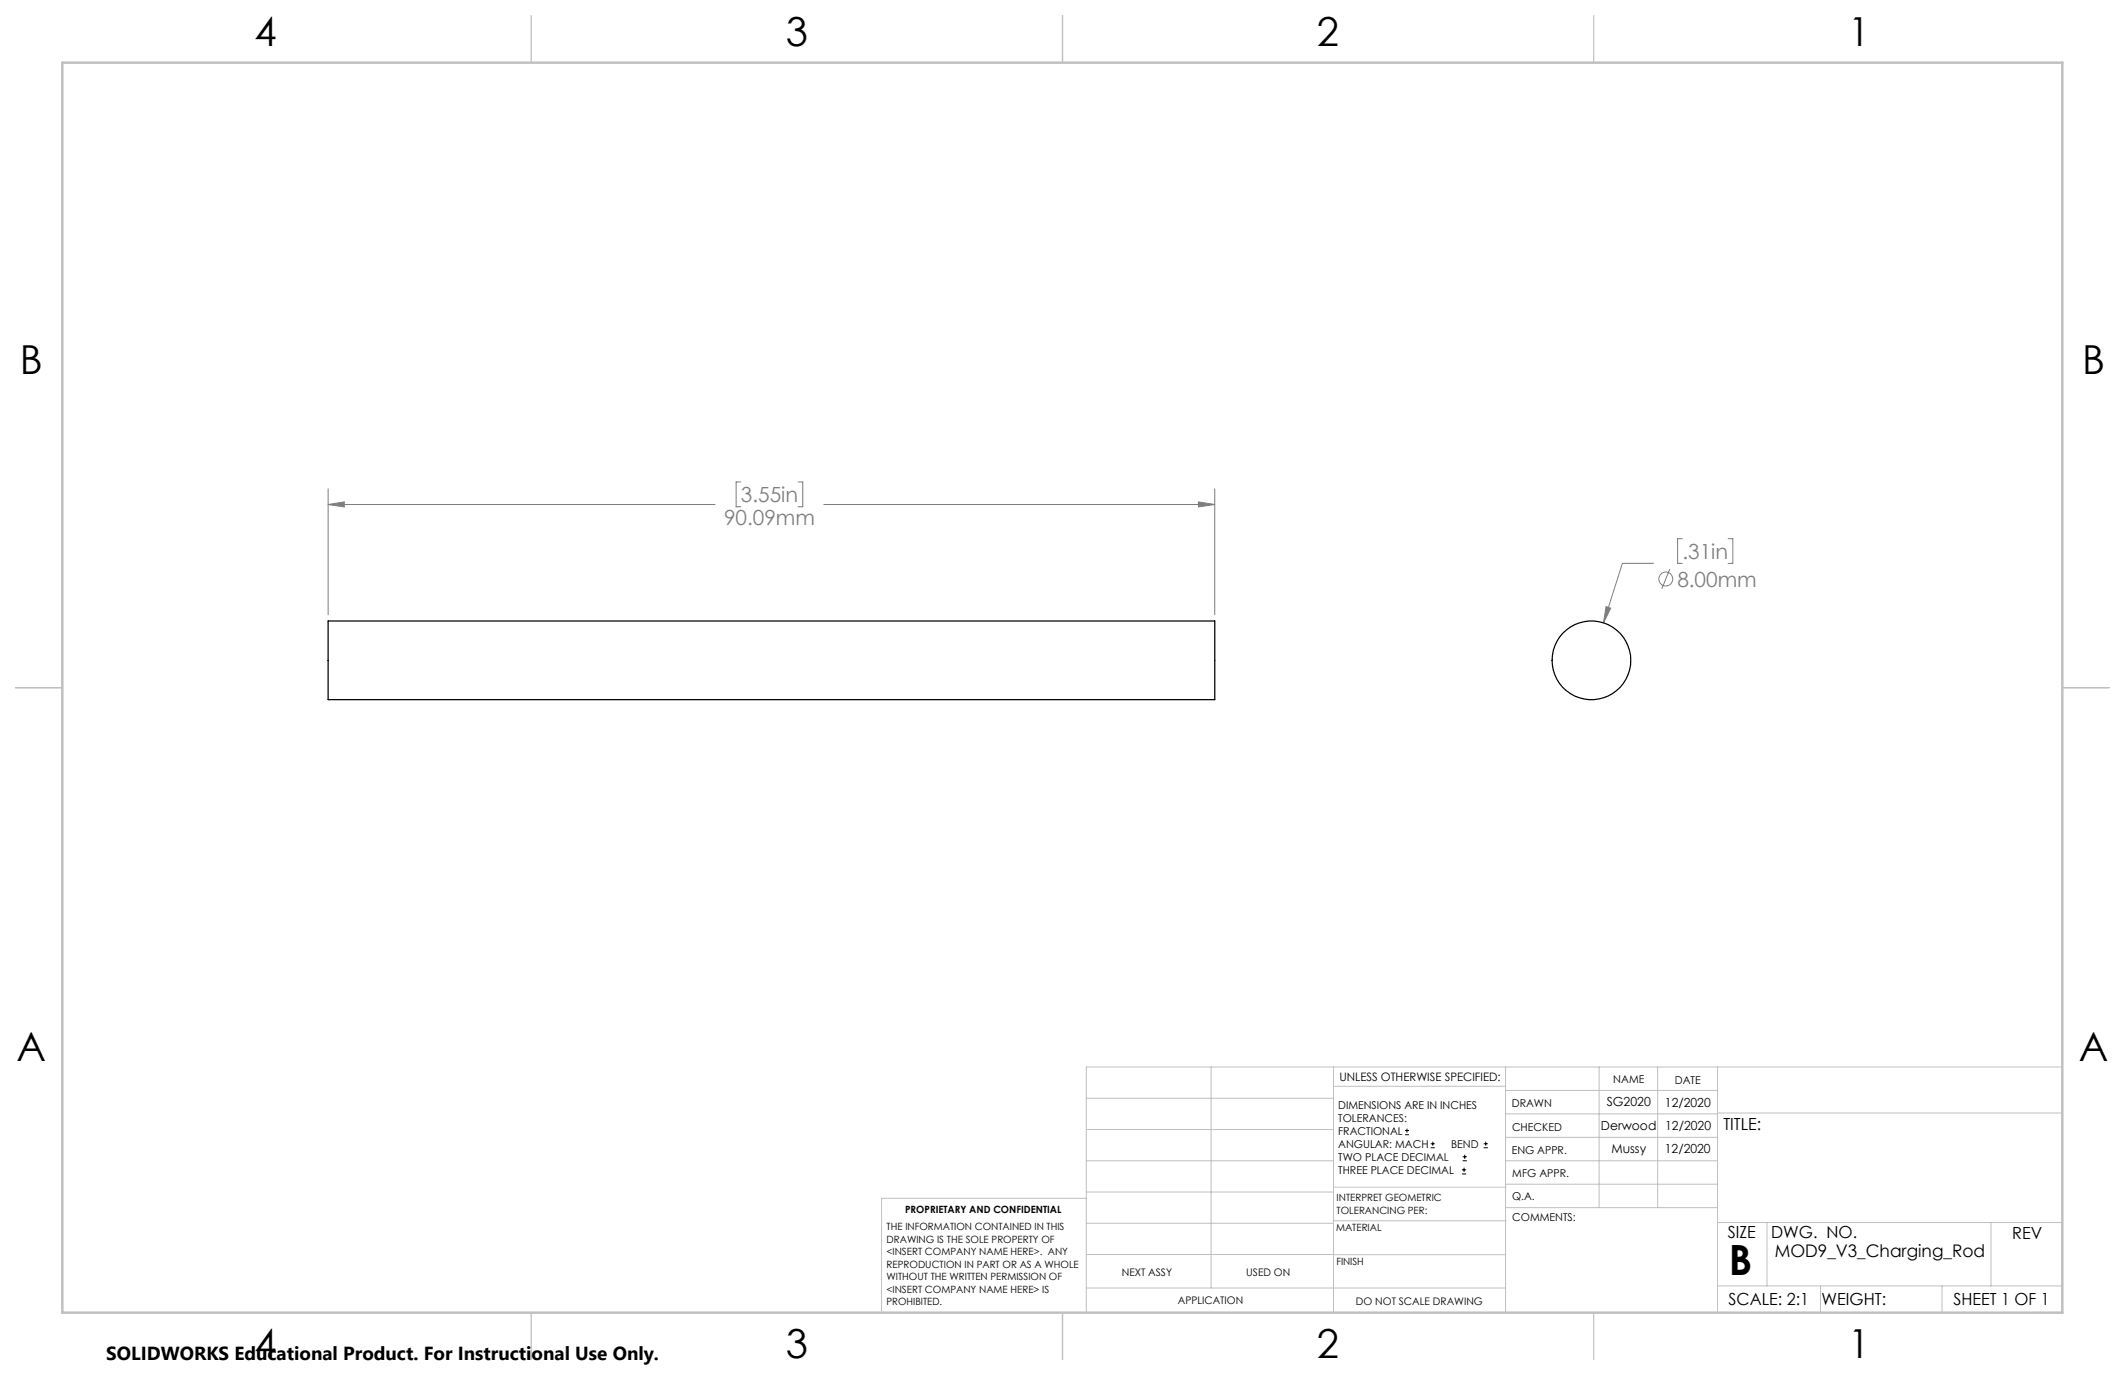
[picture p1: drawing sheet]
<svg xmlns="http://www.w3.org/2000/svg" width="432mm" height="279mm" viewBox="0 0 432 279" stroke-linecap="round" stroke-linejoin="round" font-family="sans-serif">
<g fill="none" stroke="#808080" stroke-width=".2">
<path d="M66.7 99.3v25.6M150.5 97.9h-.9v5.1h.9M162.2 97.9h.9v5.1h-.9M246.8 99.3v25.6M66.7 102.5l3.3-.5v1zM66.7 102.5h78.6M167.4 102.5h79.4M243.5 102l3.3 .5-3.3 .5zM336 114.5h-6.3l-3.9 12.1M339.3 115.6l-1.6 4.1M341.8 109.5h-.9v5h.9M351.2 109.5h.9v5h-.9"/>
<path d="M326.4 123.3l.9 .3-1.5 3z"/>
<circle cx="338.5" cy="117.7" r="1.41"/>
</g>
<g fill="none" stroke="#000" stroke-width=".2">
<path d="M285.5 230.6h.8M285.5 229.7h.8M285.9 229.3v.9M290.7 233.2h.8M290.7 232.4h.8M291.1 232v.8M297.1 238.5h.8M297.1 237.7h.8M297.2 235.9h.9M297.2 235.1h.9M297.5 237.3v.8M297.6 234.6v.9"/>
<path d="M301.5 233.2h.8M301.5 232.4h.8M301.9 232v.8"/>
</g>
<g fill="none" stroke="#c0c0c0" stroke-width=".2">
<path d="M246.1 216.8v44.9M271 216.8v49.9M305.9 216.8v49.9M324.9 216.8v28.6M336.8 216.8v28.6M349 216.8v49.9M419.1 216.8h-198.4v49.9M220.7 235.9h50.3M220.7 229.5h50.3M220.7 223.2h50.3M271 220.7h34.9M305.9 231.1h43.1"/>
<path d="M305.9 226.3h43.1M305.9 221.6h43.1M305.9 235.9h43.1M349 226.2h70.1M220.7 248.6h50.3M220.7 242.2h50.3M220.7 254.9h50.3M220.7 243.5h-41.6v23.2M271 255h34.9M271 248.1h35M271 241.2h35M305.9 240.6h43.1"/>
<path d="M306 245.4h43M349 248.4h70.1M359.1 248.4v12.9M404.6 248.4v12.9M220.7 261.7h85.2M349 261.3h70.1M369.9 261.3v5.4M394.6 261.3v5.4"/>
</g>
<path d="M108 3.2v9.5M215.9 3.2v9.5M323.8 3.2v9.5M3.1 139.7h9.6M419.1 139.7h9.5M108 266.7v9.6M215.9 266.7v9.6M323.8 266.7v9.6" fill="none" stroke="#c0c0c0" stroke-width=".25"/>
<path d="M12.7 12.7h406.4v254h-406.4z" fill="none" stroke="#c0c0c0" stroke-width=".5"/>
<path d="M243.5 102l3.3 .5-3.3 .5zM66.7 102.5l3.3-.5v1zM326.4 123.3l-.6 3.3 1.5-3z" fill="#808080"/>
<g fill="none" stroke="#000" stroke-width=".25">
<path d="M66.7 126.2h180.1v16h-180.1z"/>
<circle cx="323.4" cy="134.2" r="8"/>
</g>
<text font-size="8.5" x="351.3" y="259">B</text>
<g font-size="8.1">
<text x="51.7" y="9.3">4</text>
<text x="159.7" y="9.3">3</text>
<text x="267.6" y="9.3">2</text>
<text x="375.6" y="9.3">1</text>
<text x="4" y="76">B</text>
<text x="423.1" y="76">B</text>
<text x="3.3" y="215.7">A</text>
<text x="422.4" y="215.7">A</text>
<text x="51.7" y="276">4</text>
<text x="159.7" y="276">3</text>
<text x="267.6" y="276">2</text>
<text x="375.6" y="276">1</text>
</g>
<g font-size="4.2" fill="#808080">
<text x="147.1" y="106.8">90.09mm</text>
<text x="150.5" y="102">3.55in</text>
<text x="341.9" y="113.6">.31in</text>
<text x="340.8" y="119.2">8.00mm</text>
</g>
<text font-size="3.8" x="21.6" y="276.3">SOLIDWORKS Educational Product. For Instructional Use Only.</text>
<text font-size="3.5" x="360.6" y="255.4">MOD9_V3_Charging_Rod</text>
<g font-size="3.4">
<text x="350.2" y="229.5">TITLE:</text>
<text x="351.1" y="251.6">SIZE</text>
<text x="359.9" y="251.6">DWG. NO.</text>
<text x="408.9" y="251.7">REV</text>
<text x="351.2" y="265.2">SCALE: 2:1</text>
<text x="370.1" y="265.3">WEIGHT:</text>
<text x="396.9" y="265.2">SHEET 1 OF 1</text>
</g>
<g font-size="2.5">
<text x="326.5" y="224.8">SG2020</text>
<text x="338.3" y="224.9">12/2020</text>
<text x="325.3" y="229.6">Derwood</text>
<text x="338.4" y="229.7">12/2020</text>
<text x="327.4" y="234.4">Mussy</text>
<text x="338.3" y="234.3">12/2020</text>
</g>
<text font-size="2.4" x="272.2" y="219.7">UNLESS OTHERWISE SPECIFIED:</text>
<g font-size="2.2">
<text x="327.8" y="220.1">NAME</text>
<text x="340.3" y="220.2">DATE</text>
<text x="271.9" y="225.3">DIMENSIONS ARE IN INCHES</text>
<text x="271.9" y="227.9">TOLERANCES:</text>
<text x="307.2" y="224.9">DRAWN</text>
<text x="271.9" y="230.6">FRACTIONAL</text>
<text x="271.9" y="233.2">ANGULAR: MACH</text>
<text x="294.9" y="233.2">BEND</text>
<text x="307.3" y="229.8">CHECKED</text>
<text x="271.9" y="235.9">TWO PLACE DECIMAL</text>
<text x="271.9" y="238.5">THREE PLACE DECIMAL</text>
<text x="307.2" y="234.5">ENG APPR.</text>
<text x="307.3" y="239.2">MFG APPR.</text>
<text x="307.3" y="243.9">Q.A.</text>
<text x="307.3" y="248.1">COMMENTS:</text>
</g>
<g font-size="2.1">
<text x="227.9" y="259.2">NEXT ASSY</text>
<text x="253.3" y="259.2">USED ON</text>
<text x="239.3" y="265">APPLICATION</text>
<text x="275.5" y="265.1">DO NOT SCALE DRAWING</text>
</g>
<g font-size="2">
<text x="271.6" y="244.1">INTERPRET GEOMETRIC</text>
<text x="180.2" y="250">THE INFORMATION CONTAINED IN THIS</text>
<text x="183.9" y="246.4">PROPRIETARY AND CONFIDENTIAL</text>
<text x="271.5" y="250.2">MATERIAL</text>
<text x="271.6" y="246.6">TOLERANCING PER:</text>
<text x="180.2" y="252.5">DRAWING IS THE SOLE PROPERTY OF</text>
<text x="180.2" y="255.1">&lt;INSERT COMPANY NAME HERE&gt;. ANY</text>
<text x="180.2" y="257.6">REPRODUCTION IN PART OR AS A WHOLE</text>
<text x="271.5" y="257">FINISH</text>
<text x="180.2" y="260.1">WITHOUT THE WRITTEN PERMISSION OF</text>
<text x="180.2" y="262.6">&lt;INSERT COMPANY NAME HERE&gt; IS</text>
<text x="180.2" y="265.2">PROHIBITED.</text>
</g>
</svg>
